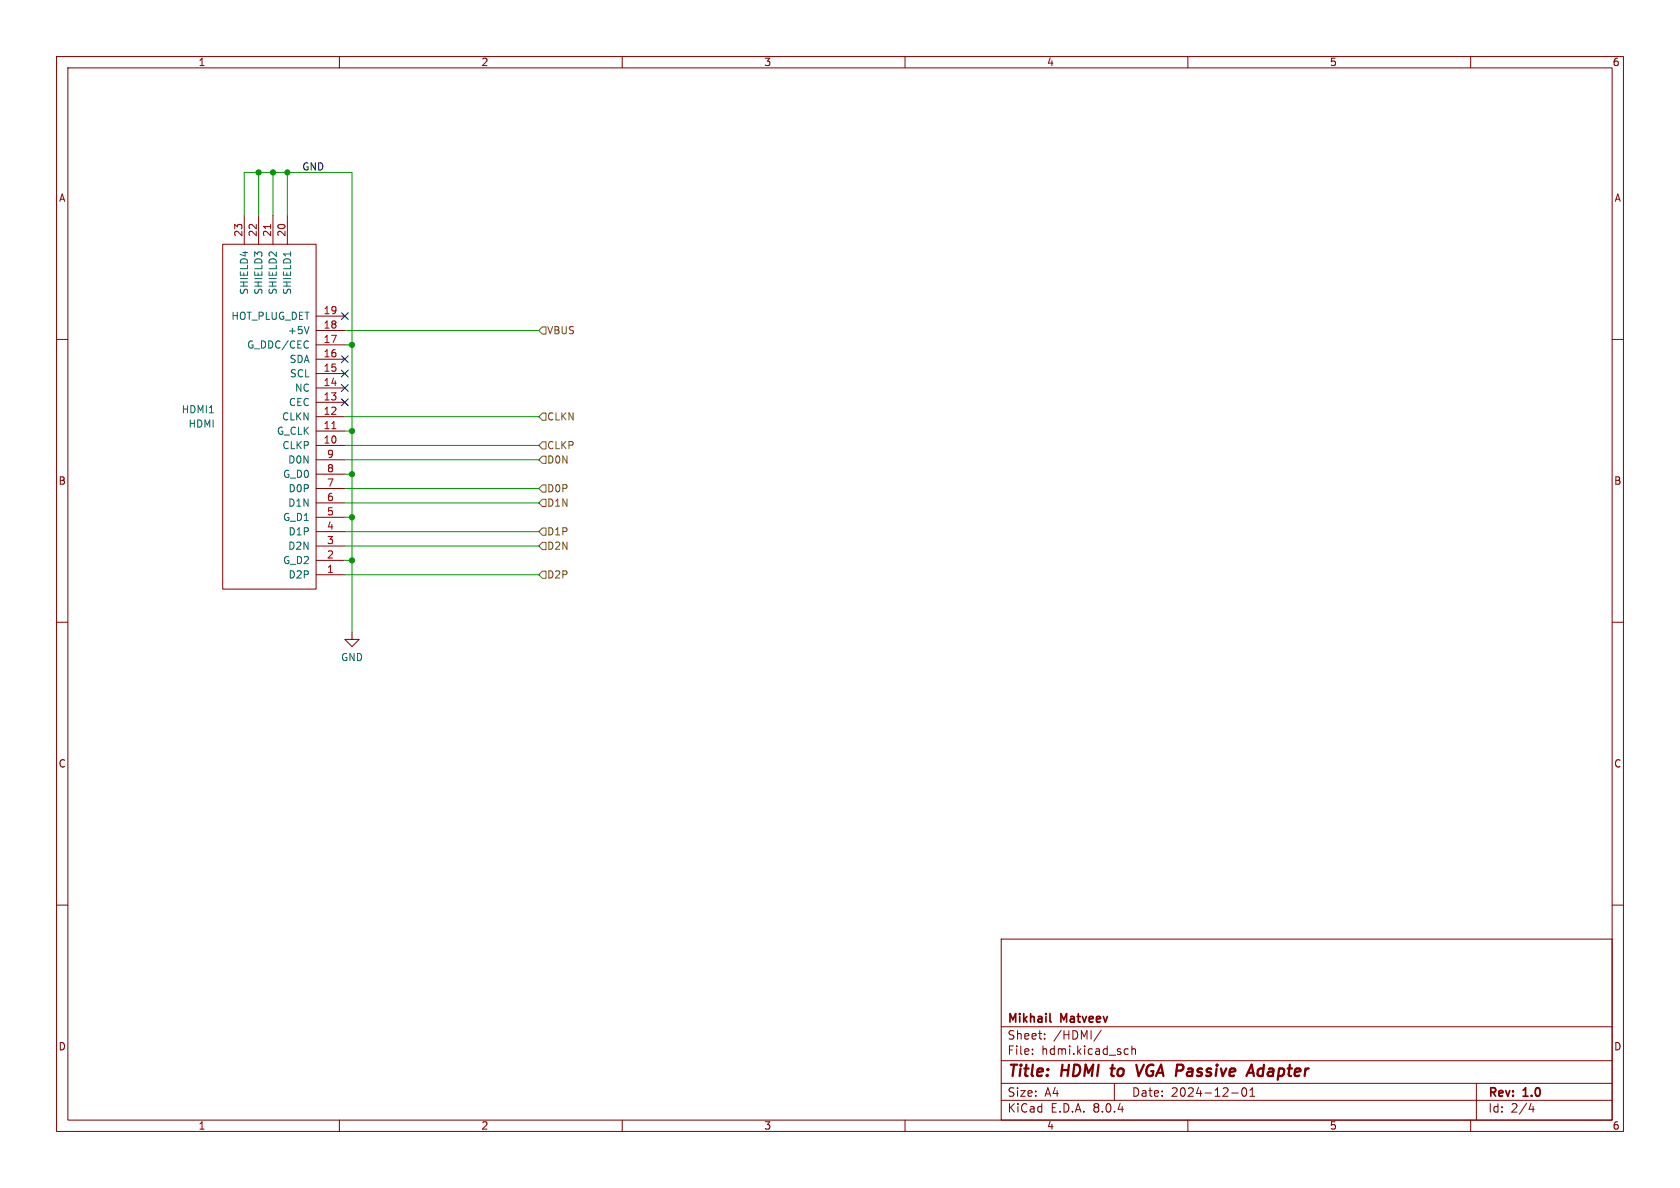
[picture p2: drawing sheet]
<svg xmlns="http://www.w3.org/2000/svg" width="297mm" height="210mm" viewBox="0 0 297 210" stroke-linecap="round" stroke-linejoin="round" font-family="sans-serif">
<g fill="none" stroke="#840000" stroke-width=".18">
<path d="M10 10h277v190h-277zM12 12h273v186h-273zM60 10v2M110 10v2M160 10v2M210 10v2M260 10v2M43.2 38.1v5.1M45.7 38.1v5.1M48.3 38.1v5.1M50.8 38.1v5.1M10 60h2"/>
<path d="M39.4 43.2h16.5v60.9h-16.5zM55.9 58.4h5.1M55.9 55.9h5.1M285 60h2M55.9 78.7h5.1M55.9 76.2h5.1M55.9 73.7h5.1M55.9 71.1h5.1M55.9 68.6h5.1M55.9 66h5.1M55.9 63.5h5.1M55.9 61h5.1"/>
<path d="M55.9 99.1h5.1M55.9 96.5h5.1M55.9 94h5.1M55.9 91.4h5.1M55.9 88.9h5.1M55.9 86.4h5.1M55.9 83.8h5.1M55.9 81.3h5.1M10 110h2M55.9 101.6h5.1M62.2 111.8v1.2h1.3l-1.3 1.3-1.2-1.3h1.2M285 110h2"/>
<path d="M10 160h2M285 160h2M177 166h108v32h-108zM60 198v2M110 198v2M160 198v2M177 194.5h108M177 191.5h108M177 187.5h108M177 181.5h108M182.5 186.3v.1M182.5 185.5v.1"/>
<path d="M184.7 183.6v.1M184.7 182.8v.1M194.7 182.1l-1.3 2M197 191.5v3M199 185.4l.5 .1M199.5 186.3l-.5 .1M200.1 185.5l.2-.1 .4 .1v.9M200.1 184.9v1.5M210 198v2M217.7 193.2h1.2M219.7 192.4l.2-.1a.81 .81 0 0 1 .6 .6 .81 .81 0 0 1-.3 .8l-.2 .1a.81 .81 0 0 1-.3-1.4zM221 193.8h.8"/>
<path d="M221 192.7l.4-.4v1.5M260 198v2M261 191.5v6.5M270.7 195l-.4 1.1h.9M271 195.6v1"/>
</g>
<path d="M196.3 188.9h.8M196.7 188.2l-.2 1.7 .2 .3M200.9 188.2l.4 2 .9-2M223.2 188.9a.66 .66 0 0 0-.8 .4v.7l.2 .2h.4" fill="none" stroke="#840000" stroke-width=".4"/>
<path d="M185.6 180.5l.2 .2" fill="none" stroke="#840000" stroke-width=".3"/>
<path d="M47.8 39.7v.7M58.7 75.8h.7" fill="none" stroke="#a90000" stroke-width=".18"/>
<path d="M51.4 44.5v.8M54.6 57.7l-.4 1.3" fill="none" stroke="#006464" stroke-width=".18"/>
<path d="M95.9 57.8h.6v1.3h-.6l-.7-.7zM95.9 78.1h.6v1.3h-.6l-.7-.7zM95.9 73h.6v1.3h-.6l-.7-.6zM95.9 93.3h.6v1.3h-.6l-.7-.6zM95.9 80.6h.6v1.3h-.6l-.7-.6zM95.9 88.3h.6v1.2h-.6l-.7-.6zM95.9 85.7h.6v1.3h-.6l-.7-.6zM95.9 95.9h.6v1.3h-.6l-.7-.7zM95.9 101h.6v1.2h-.6l-.7-.6z" fill="none" stroke="#725600" stroke-width=".18"/>
<g fill="none" stroke="#009600" stroke-width=".18">
<path d="M43.2 38.1v-7.6h19v81.3M45.7 30.5v7.6M48.3 30.5v7.6M50.8 30.5v7.6M61 58.4h34.2M61 61h1.2M61 76.2h1.2M61 73.7h34.2M61 78.7h34.2M61 83.8h1.2M61 86.4h34.2M61 94h34.2"/>
<path d="M61 81.3h34.2M61 88.9h34.2M61 96.5h34.2M61 99.1h1.2M61 91.4h1.2M61 101.6h34.2"/>
</g>
<path d="M60.4 55.3l1.2 1.2M61.6 55.3l-1.2 1.2M60.4 62.9l1.2 1.2M60.4 70.5l1.2 1.2M60.4 68l1.2 1.2M60.4 65.4l1.2 1.2M61.6 62.9l-1.2 1.2M61.6 70.5l-1.2 1.2M61.6 68l-1.2 1.2M61.6 65.4l-1.2 1.2" fill="none" stroke="#000084" stroke-width=".18"/>
<g fill="#009600" stroke="#009600" stroke-width=".18">
<circle cx="45.7" cy="30.5" r=".46"/>
<circle cx="62.2" cy="91.4" r=".46"/>
<circle cx="62.2" cy="99.1" r=".46"/>
<circle cx="62.2" cy="61" r=".46"/>
<circle cx="62.2" cy="76.2" r=".46"/>
<circle cx="62.2" cy="83.8" r=".46"/>
<circle cx="50.8" cy="30.5" r=".46"/>
<circle cx="48.3" cy="30.5" r=".46"/>
</g>
<g font-size="2.8" fill="#840000">
<text x="178" y="190.9">Title:</text>
<text x="187.7" y="190.9">HDMI</text>
<text x="197.3" y="190.9">to</text>
<text x="202.6" y="190.9">VGA Passive</text>
<text x="223.9" y="190.9">Adapter</text>
</g>
<g font-size="2.1" fill="#840000">
<text x="178" y="184">Sheet:</text>
<text x="178" y="181.2">Mikhail</text>
<text x="186.2" y="184">/HDMI/</text>
<text x="187.6" y="181.2">Matveev</text>
<text x="178" y="186.7">File:</text>
<text x="184.1" y="186.7">hdmi.kicad_sch</text>
<text x="178" y="196.9">KiCad</text>
<text x="178" y="194.1">Size:</text>
<text x="184.7" y="194.1">A4</text>
<text x="185.7" y="196.9">E.D.A.</text>
<text x="193.3" y="196.9">8.0.4</text>
<text x="200" y="194.1">Date:</text>
<text x="207" y="194.1">2024-12-01</text>
<text x="263" y="194.3">Rev:</text>
<text x="263" y="196.9">Id:</text>
<text x="267.1" y="196.9">2/4</text>
<text x="269.4" y="194.3">1.0</text>
</g>
<g font-size="1.8" fill="#840000">
<text x="35" y="11.9">1</text>
<text x="85" y="11.9">2</text>
<text x="135" y="11.9">3</text>
<text x="185" y="11.9">4</text>
<text x="235" y="11.9">5</text>
<text x="285" y="11.9">6</text>
<text x="10.3" y="35.9">A</text>
<text x="285.3" y="35.9">A</text>
<text x="10.3" y="85.9">B</text>
<text x="285.3" y="85.9">B</text>
<text x="10.3" y="135.9">C</text>
<text x="285.3" y="135.9">C</text>
<text x="10.3" y="185.9">D</text>
<text x="285.3" y="185.9">D</text>
<text x="35" y="199.9">1</text>
<text x="85" y="199.9">2</text>
<text x="135" y="199.9">3</text>
<text x="185" y="199.9">4</text>
<text x="235" y="199.9">5</text>
<text x="285" y="199.9">6</text>
</g>
<text font-size="1.8" fill="#0f0f0f" x="53.3" y="30.2">GND</text>
<g font-size="1.8" fill="#a90000">
<text x="42.9" y="42" transform="rotate(-90 42.9 42)">23</text>
<text x="45.5" y="42" transform="rotate(-90 45.5 42)">22</text>
<text x="48" y="42" transform="rotate(-90 48 42)">21</text>
<text x="50.5" y="42" transform="rotate(-90 50.5 42)">20</text>
<text x="57.1" y="58.2">18</text>
<text x="57.1" y="55.6">19</text>
<text x="57.1" y="65.8">15</text>
<text x="57.1" y="63.2">16</text>
<text x="57.1" y="60.7">17</text>
<text x="57.1" y="70.9">13</text>
<text x="57.1" y="68.3">14</text>
<text x="57.1" y="75.9">11</text>
<text x="57.1" y="73.4">12</text>
<text x="57.1" y="78.5">10</text>
<text x="57.7" y="83.6">8</text>
<text x="57.7" y="81">9</text>
<text x="57.7" y="88.6">6</text>
<text x="57.7" y="86.1">7</text>
<text x="57.7" y="93.7">4</text>
<text x="57.7" y="91.2">5</text>
<text x="57.7" y="101.3">1</text>
<text x="57.7" y="98.8">2</text>
<text x="57.7" y="96.3">3</text>
</g>
<g font-size="1.8" fill="#006464">
<text x="44" y="52.2" transform="rotate(-90 44 52.2)">SHIELD4</text>
<text x="46.6" y="52.2" transform="rotate(-90 46.6 52.2)">SHIELD3</text>
<text x="49.1" y="52.2" transform="rotate(-90 49.1 52.2)">SHIELD2</text>
<text x="51.7" y="52.2" transform="rotate(-90 51.7 52.2)">SHIELD1</text>
<text x="40.8" y="56.7">HOT_PLUG_DET</text>
<text x="50.8" y="59.3">+5V</text>
<text x="43.6" y="61.8">G_DDC/CEC</text>
<text x="51.1" y="64.4">SDA</text>
<text x="51" y="72">CEC</text>
<text x="51.2" y="66.9">SCL</text>
<text x="52.1" y="69.4">NC</text>
<text x="32" y="73.3">HDMI1</text>
<text x="33.2" y="75.8">HDMI</text>
<text x="48.9" y="77.1">G_CLK</text>
<text x="49.8" y="74.5">CLKN</text>
<text x="49.8" y="79.6">CLKP</text>
<text x="50.9" y="82.1">D0N</text>
<text x="49.9" y="84.7">G_D0</text>
<text x="50.9" y="89.8">D1N</text>
<text x="50.9" y="87.2">D0P</text>
<text x="49.9" y="92.3">G_D1</text>
<text x="50.9" y="94.8">D1P</text>
<text x="49.9" y="99.9">G_D2</text>
<text x="50.9" y="97.4">D2N</text>
<text x="50.9" y="102.5">D2P</text>
<text x="60.2" y="117.1">GND</text>
</g>
<g font-size="1.8" fill="#725600">
<text x="96.6" y="59.3">VBUS</text>
<text x="96.6" y="74.5">CLKN</text>
<text x="96.6" y="82.1">D0N</text>
<text x="96.6" y="79.6">CLKP</text>
<text x="96.6" y="89.8">D1N</text>
<text x="96.6" y="87.2">D0P</text>
<text x="96.6" y="94.8">D1P</text>
<text x="96.6" y="97.4">D2N</text>
<text x="96.6" y="102.5">D2P</text>
</g>
</svg>
